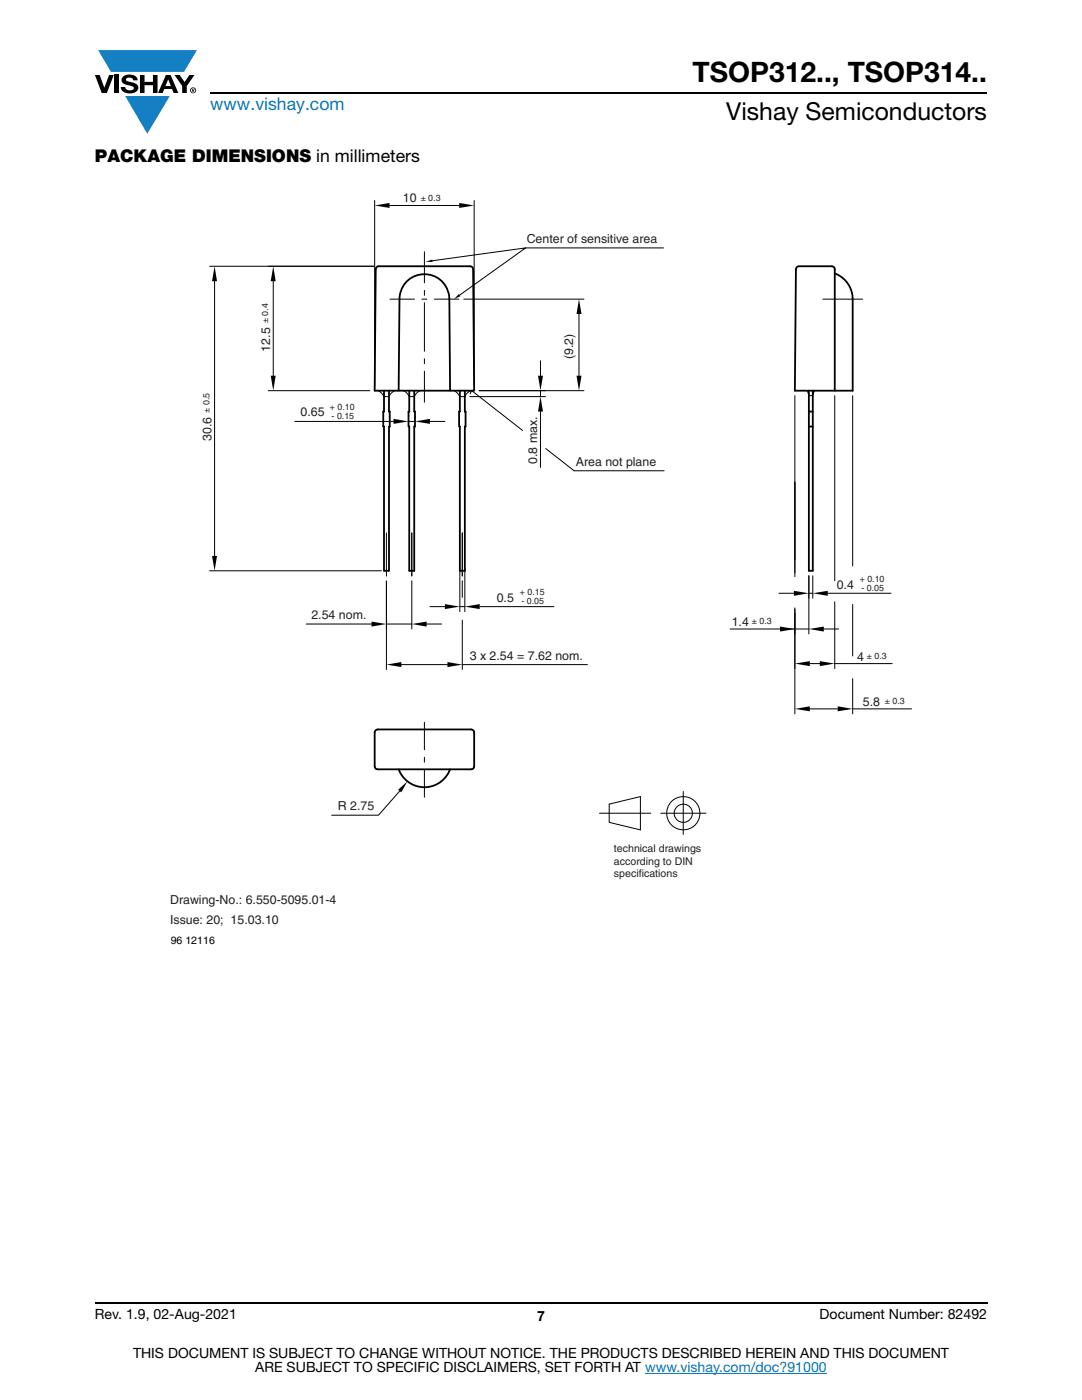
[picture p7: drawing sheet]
<svg xmlns="http://www.w3.org/2000/svg" width="216mm" height="279mm" viewBox="0 0 216 279" stroke-linecap="round" stroke-linejoin="round" font-family="sans-serif">
<g fill="#147fc3">
<path d="M19.6 10h19.7l-2.6 4.3h-1.1h-13.5z"/>
<path d="M25 19.2h8.9l-4.5 7.5z"/>
</g>
<g fill="#000">
<path d="M18.9 15h1l.9 2.5 1-2.5h.9l-1.4 3.6h-1zM22.9 15h.9v3.6h-.9zM24.6 15.3a2.1 2.1 0 0 1 2.8 .3l.1 .4h-.9a.79 .79 0 0 0-.7-.5 .79 .79 0 0 0-.8 .4l.3 .3 1 .2a1.08 1.08 0 0 1 1.2 1 1.08 1.08 0 0 1-1.1 1.2 1.73 1.73 0 0 1-2.4-1.2h.9a.96 .96 0 0 0 .8 .6 .96 .96 0 0 0 .9-.4 1.31 1.31 0 0 0-1.2-.6 1.03 1.03 0 0 1-1.1-.6 1.03 1.03 0 0 1 .2-1.1zM27.9 15h.9v1.3h1.7v-1.3h.9v3.6h-.9v-1.6h-1.7v1.6h-.9zM34.8 15h1.1l.9 1.4 1-1.4h1l-1.5 2.2v1.4h-.9v-1.4z"/>
<path d="M33.6 15.9l.5 1.3h-1.1zM33.1 15l-1.6 3.6h1l.3-.8h1.5l.3 .8h1l-1.6-3.6z"/>
<path d="M38.4 17.8h.2v.2h-.2zM38.3 17.7v.7h.1v-.3l.4 .3-.2-.3 .2-.2-.1-.2z"/>
<path d="M38.1 18a.46 .46 0 0 1 .9 0 .46 .46 0 0 1-.9 0zM37.9 18a.6 .6 0 0 0 1.2 0 .6 .6 0 0 0-1.2 0z"/>
</g>
<g fill="none" stroke="#000" stroke-width=".36">
<path d="M42 18.6h155M75.1 53.3l.5-.2h18.2a.58 .58 0 0 1 .6 .6l.2 24.3h-19.8l.2-24.3zM166.6 54.6a5.5 5.5 0 0 1 3.5 5.1v18.3h-11.5l.2-24.3a.61 .61 0 0 1 .6-.6h6.6a.58 .58 0 0 1 .6 .6v24.3M76.6 78v4.1h-.1v3h.1v28.8h1v-28.8h.2l-.2-7.1M79.5 78l.2-18.3a5 5 0 0 1 5-5 5 5 0 0 1 5 5l.1 18.3M81.7 78l-.2 7.1h.2v28.8M82.7 78v4.1h.1v3h-.1v28.8M91.8 78l-.2 7.1h.2v28.8M92.8 78v4.1h.1v3h-.1v28.8M162.2 78v35.9h-.8v-35.9M161.4 85.1h.8M161.4 82.1h.8"/>
<path d="M81.7 113.9h1M91.8 113.9h1M74.9 145.8l.5-.2h18.6a.61 .61 0 0 1 .6 .6v6.7a.58 .58 0 0 1-.6 .6h-18.6a.58 .58 0 0 1-.6-.6v-6.7zM79.6 153.5a5.5 5.5 0 0 0 5.1 3.6 5.5 5.5 0 0 0 5.1-3.6M18.9 260h178.1"/>
</g>
<path d="M128.7 274h36.3" fill="none" stroke="#007ec4" stroke-width=".2"/>
<g fill="none" stroke="#000" stroke-width=".2">
<path d="M41.8 53.1h32.8M42.8 56.1v54.8M54.5 56.1v18.9M74.8 40v37M77.7 41h13.9M77.8 59.7h4.9M84.2 59.7h1M84.7 50.2v6.2M84.7 57.9v1M86.3 52l18.6-2.5-13.2 9.4M86.7 59.7h4.8M92.5 59.7h24"/>
<path d="M94.6 40v37M104.9 49.5h27.5M164.2 59.7h7.9M53.5 78h20.3M75.5 78l.6 .5 .5 .7h1a2.27 2.27 0 0 1 1.2-1.2M80.5 78a2.28 2.28 0 0 1 1.2 1.2h1a2.27 2.27 0 0 1 1.1-1.2M84.7 60.4v9.7M84.7 71.6v1M84.7 74.1v6.2M93.7 79.2h15.1M93.8 78.6l.3-.6 10.2 7.9M93.9 78a2.27 2.27 0 0 0-1.1 1.2h-1l-.5-.7-.7-.5"/>
<path d="M95.6 78h20.9M107.8 72v3M107.8 78v1.2M115.5 62.7v12.3M158.6 79v36.1M161 78l.2 .3a.65 .65 0 0 0 .3 .6 .65 .65 0 0 0 .7 0l.3-.9M166.6 79v36.9M170.1 79v34M58.8 84.1h19.7M81.5 83.1v.3M81.5 84.1h1.3M82.8 83.1v.3"/>
<path d="M85.8 84.1h3M107.8 82.1v11.2M108.9 89.5l5.7 4.5h17.9M41.8 113.9h34.3M77.1 116v17.6M77.1 106.4v8.6M82.2 106.4v8.6M82.2 115.9v9.6M91.8 113.5v8.6M92.2 115.9v3.3M92.2 106.4v8.6M92.8 113.5v8.6"/>
<path d="M155.4 118.4h3M161.4 114.9v11.6M161.4 118.4h.8M162.2 114.9v4.5M165.2 118.4h12.6M61.1 124.5h13M77.1 124.5h5.1M80.1 132.6h9.2M85.1 124.5h3M85.8 121.1h3M91.8 121.1h1M92.2 132.6h25"/>
<path d="M92.2 123.8v9.8M95.7 121.1h14.8M145.7 125.5h12.8M158.6 121.3v21.2M158.6 125.5h2.8M161.6 132.4h2M164.4 125.5h2.9M166.6 120.1v13.3M166.6 132.4h11.4M170.1 120.6v10.3M170.1 135.4v7.1M79.8 157.9l-4.3 4.8h-9.3"/>
<path d="M84.7 144.1v5.5M84.7 151.1v1M84.7 153.6v5.5M136.3 158v8.5M161.6 141.5h5.6M170.1 141.5h11.8M119.6 162.3h10.3M121.6 160.5l6.2-1.5v6.6l-6.2-1.5zM131.8 162.3h9.1"/>
<circle cx="136.3" cy="162.3" r="3.3"/>
<circle cx="136.3" cy="162.3" r="1.82"/>
</g>
<g fill="#000">
<path d="M42.8 53.1l.5 3h-1zM54.5 53.1l.5 3h-1zM74.8 41l2.9-.5v1zM84.9 52.2l1.4-.4v.5zM91.6 58.7l.3 .4-1.3 .6zM91.6 40.5l3 .5-3 .5zM54 75h1l-.5 3zM107.4 75h1l-.6 3zM115 75h1l-.5 3zM115.5 59.7l.5 3h-1zM78.5 83.6l3 .5-3 .5zM82.8 84.1l3-.5v1z"/>
<path d="M107.8 79.2l.6 2.9h-1zM42.3 110.9h1l-.5 3zM158.4 117.9l3 .5-3 .5zM162.2 118.4l3-.5v1zM74.1 124.1l3 .4-3 .5zM77.1 132.6l3-.5v1zM82.2 124.5l2.9-.4v.9zM88.8 120.6l3 .5-3 .5zM89.3 132.1l2.9 .5-2.9 .5zM92.8 121.1l2.9-.5v1zM155.6 125l3 .5-3 .5zM158.6 132.4l3-.5v1z"/>
<path d="M163.6 131.9l3 .5-3 .5zM161.4 125.5l3-.5v1zM79.4 157.6l1.9-1.7-1.2 2.2zM158.6 141.5l3-.5v1zM167.2 141l2.9 .5-2.9 .5z"/>
</g>
<text font-size="5.6" x="138.2" y="16.4">TSOP312.., TSOP314..</text>
<text font-size="4.9" x="144.9" y="24">Vishay Semiconductors</text>
<text font-size="3.5" fill="#007ec4" x="42" y="21.9">www.vishay.com</text>
<text font-size="3.5" x="18.9" y="32.3">PACKAGE DIMENSIONS in millimeters</text>
<g font-size="2.8">
<text x="18.9" y="263.3">Rev. 1.9, 02-Aug-2021</text>
<text x="107.2" y="263.6">7</text>
<text x="163.6" y="263.3">Document Number: 82492</text>
<text x="26.5" y="271">THIS DOCUMENT IS SUBJECT TO CHANGE WITHOUT NOTICE. THE PRODUCTS DESCRIBED HEREIN AND THIS DOCUMENT</text>
<text x="50.9" y="273.8">ARE SUBJECT TO SPECIFIC DISCLAIMERS, SET FORTH AT www.vishay.com/doc?91000</text>
</g>
<g font-size="2.5" fill="#231f20">
<text x="80.4" y="40.4">10</text>
<text x="105.1" y="48.5">Center of sensitive area</text>
<text x="53.9" y="70.2" transform="rotate(-90 53.9 70.2)">12.5</text>
<text x="114.4" y="71.7" transform="rotate(-90 114.4 71.7)">(9.2)</text>
<text x="60" y="82.9">0.65</text>
<text x="42.2" y="88" transform="rotate(-90 42.2 88)">30.6</text>
<text x="107.2" y="92.6" transform="rotate(-90 107.2 92.6)">0.8 max.</text>
<text x="114.9" y="93">Area not plane</text>
<text x="167" y="117.6">0.4</text>
<text x="62.1" y="123.5">2.54 nom.</text>
<text x="99.1" y="120.2">0.5</text>
<text x="146" y="124.9">1.4</text>
<text x="93.7" y="131.6">3 x 2.54 = 7.62 nom.</text>
<text x="171" y="131.8">4</text>
<text x="172.2" y="140.8">5.8</text>
<text x="67.4" y="161.7">R 2.75</text>
<text x="33.9" y="180.4">Drawing-No.: 6.550-5095.01-4</text>
<text x="33.9" y="184.3">Issue: 20; 15.03.10</text>
</g>
<g font-size="2.1" fill="#231f20">
<text x="122.5" y="172.6">according to DIN</text>
<text x="122.5" y="170.1">technical drawings</text>
<text x="122.5" y="175">specifications</text>
</g>
<text font-size="2.1" x="34.1" y="188.3">96 12116</text>
<g font-size="1.8" fill="#231f20">
<text x="83.9" y="40">± 0.3</text>
<text x="53.5" y="64.5" transform="rotate(-90 53.5 64.5)">± 0.4</text>
<text x="41.8" y="82.4" transform="rotate(-90 41.8 82.4)">± 0.5</text>
<text x="65.8" y="81.9">+ 0.10</text>
<text x="66.2" y="83.6">- 0.15</text>
<text x="103.7" y="118.8">+ 0.15</text>
<text x="171.6" y="116.2">+ 0.10</text>
<text x="171.9" y="118">- 0.05</text>
<text x="104.1" y="120.6">- 0.05</text>
<text x="150" y="124.6">± 0.3</text>
<text x="173" y="131.5">± 0.3</text>
<text x="176.6" y="140.5">± 0.3</text>
</g>
</svg>
